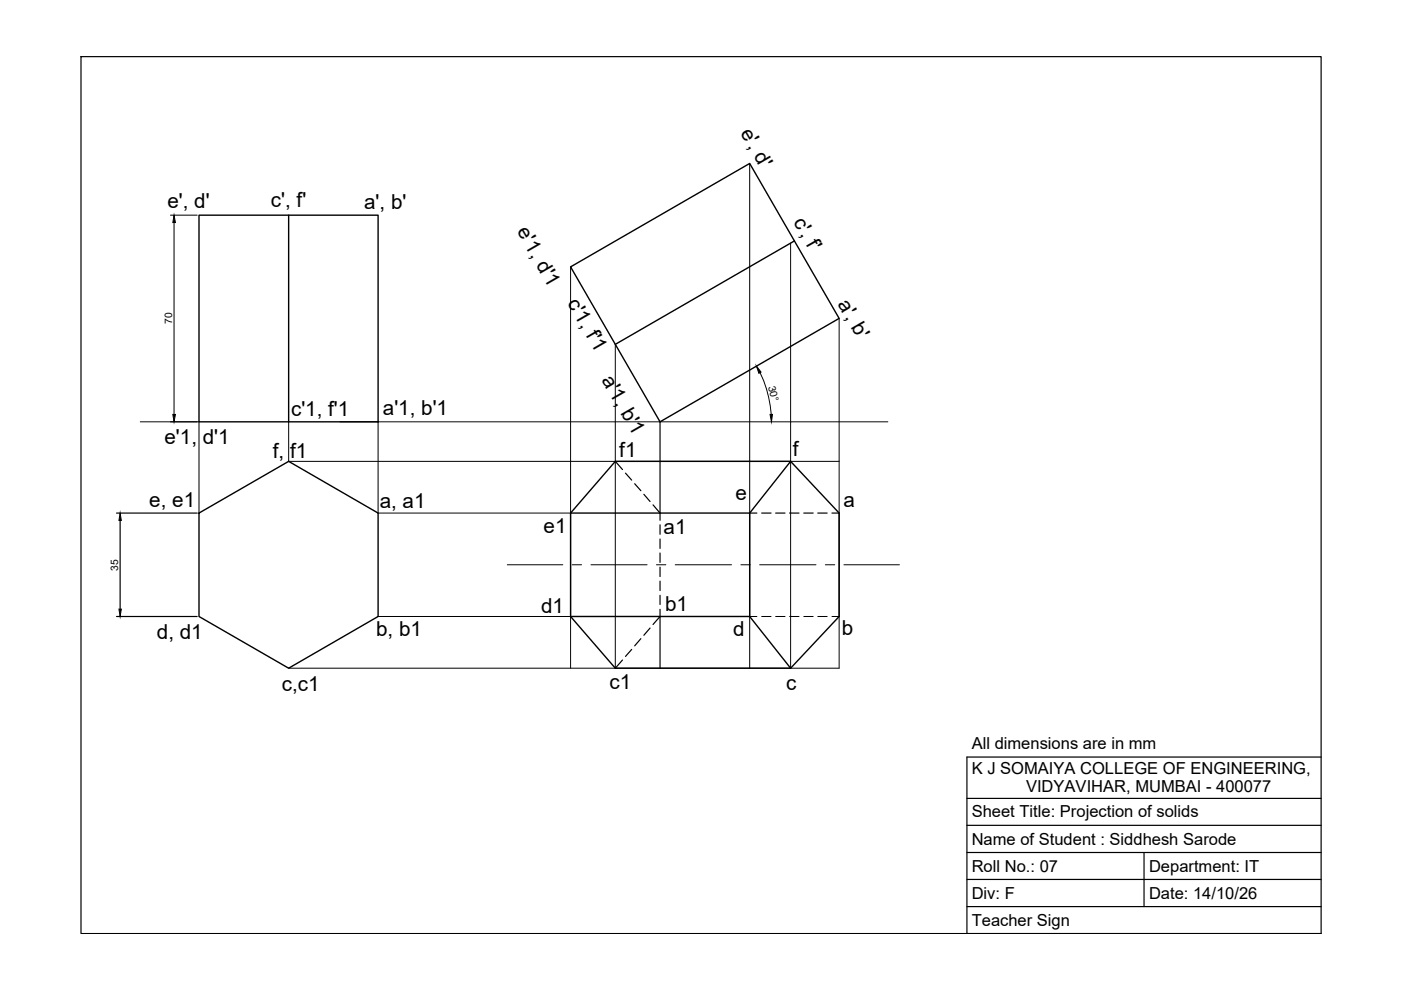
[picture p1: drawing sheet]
<svg xmlns="http://www.w3.org/2000/svg" width="297mm" height="210mm" viewBox="0 0 297 210" stroke-linecap="round" stroke-linejoin="round" font-family="sans-serif">
<!-- layer: 0 -->
<g fill="none" stroke="#000" stroke-width=".25">
<path d="M17.2 12h262.9v185.9h-262.9zM130.5 97.8l1.5 1.8M139.9 89.4v19.4M24.7 108.8h17.1M25.5 110.3v18.8M132.6 100.3l1.3 1.5M134.6 102.6l1.3 1.4M136.5 104.8l1.3 1.5M138.5 107l1.4 1.8v1.5M139.9 111.3v2M139.9 114.3v2M139.9 117.2v2"/>
<path d="M158.9 108.8h1.6M161.5 108.8h2M164.5 108.8h1.9M167.4 108.8h2M170.4 108.8h2M173.4 108.8h2M176.4 108.8h1.5M24.7 130.7h17.1M132 139.9l-1.5 1.8M133.9 137.7l-1.3 1.5M135.9 135.4l-1.3 1.5M137.8 133.2l-1.3 1.5"/>
<path d="M139.9 129.2v1.5l-1.4 1.7M139.9 120.3v1.9M139.9 123.2v2M139.9 126.2v2M139.9 130.7v11M205 169.3h75.1M205 175h75.1M280.1 160.5h-75.1v37.4h75.1M205 180.7h75.1M205 186.5h75.1M205 192.2h75.1M242.6 180.7v11.5"/>
</g>
<g fill="none" stroke="#000" stroke-width=".21">
<path d="M158.9 34.7v107M36.1 45.6h5.7M36.9 47.2v40.7M121 56.6v85.1M167.6 51.5v90.2M130.5 73v68.7M161.1 79a24.1 24.1 0 0 1 2.4 8.9M177.9 67.5v74.2h-116.7M29.7 89.4h12.5v19.4M61.2 89.4v8.4h116.7M72.1 89.4h116.1M80.2 89.4v19.4h40.8"/>
<path d="M107.6 119.7h11.7M121.3 119.7h2M125.3 119.7h11.9M139.2 119.7h2M143.2 119.7h11.9M157.1 119.7h2M161.1 119.7h11.9M175 119.7h2M178.9 119.7h11.8M80.2 130.7h80.3M161.5 130.7h2M164.5 130.7h1.9"/>
<path d="M167.4 130.7h2M170.4 130.7h2M173.4 130.7h2M176.4 130.7h1.5"/>
</g>
<path d="M42.2 45.6h38v43.8h-38zM61.2 45.6v43.8M121 56.6l37.9-21.9 19 32.8-38 21.9zM168.4 51.1l-37.9 21.9M167.6 97.8l-8.7 11v21.9l8.7 11 10.3-11v-21.9l-10.3-11h-37.1l-9.5 11M42.2 108.8l19-11 19 11v21.9l-19 11-19-11zM121 108.8v21.9l9.5 11h37.1M121 108.8h37.9M121 130.7h37.9" fill="none" stroke="#000" stroke-width=".3"/>
<path d="M36.9 45.6l.3 1.6h-.6zM160.4 77.6l1 1.3-.5 .2zM36.6 87.9h.6l-.3 1.5zM163.3 87.9h.5l-.2 1.5zM25.5 108.8l.2 1.5h-.5zM25.2 129.1h.5l-.2 1.6z" fill="#000" stroke="#000" stroke-width=".21"/>
<g font-size="4.4">
<text x="156.9" y="28.1" transform="rotate(60 156.9 28.1)">e', d'</text>
<text x="35.5" y="44.1">e', d'</text>
<text x="57.4" y="43.8">c', f'</text>
<text x="77.2" y="44.4">a', b'</text>
<text x="168.1" y="47" transform="rotate(60 168.1 47)">c', f'</text>
<text x="109.5" y="49.1" transform="rotate(60 109.5 49.1)">e'1, d'1</text>
<text x="120.2" y="64.2" transform="rotate(60 120.2 64.2)">c'1, f'1</text>
<text x="177.5" y="64.4" transform="rotate(60 177.5 64.4)">a', b'</text>
<text x="127.5" y="80.5" transform="rotate(60 127.5 80.5)">a'1, b'1</text>
<text x="61.7" y="88.3">c'1, f'1</text>
<text x="81.2" y="88">a'1, b'1</text>
<text x="34.9" y="94.1">e'1, d'1</text>
<text x="57.9" y="97.1">f, f1</text>
<text x="131.3" y="96.9">f1</text>
<text x="168.1" y="96.7">f</text>
<text x="31.7" y="107.6">e, e1</text>
<text x="80.5" y="107.8">a, a1</text>
<text x="155.9" y="106.1">e</text>
<text x="178.8" y="107.5">a</text>
<text x="115.3" y="113">e1</text>
<text x="140.7" y="113.3">a1</text>
<text x="114.7" y="130">d1</text>
<text x="141" y="129.6">b1</text>
<text x="33.3" y="135.5">d, d1</text>
<text x="79.7" y="134.9">b, b1</text>
<text x="155.5" y="134.8">d</text>
<text x="178.5" y="134.6">b</text>
<text x="59.8" y="146.4">c,c1</text>
<text x="129.2" y="146">c1</text>
<text x="166.7" y="146.3">c</text>
</g>
<g font-size="3.5">
<text x="206" y="158.8">All dimensions are in mm</text>
<text x="206" y="164.2">K J SOMAIYA COLLEGE OF ENGINEERING,</text>
<text x="217.5" y="167.9">VIDYAVIHAR, MUMBAI - 400077</text>
<text x="206" y="173.3">Sheet Title: Projection of solids</text>
<text x="206" y="179.1">Name of Student : Siddhesh Sarode</text>
<text x="206" y="184.8">Roll No.: 07</text>
<text x="243.6" y="184.8">Department: IT</text>
<text x="206" y="190.5">Div: F</text>
<text x="243.6" y="190.5">Date: 14/10/26</text>
<text x="206" y="196.3">Teacher Sign</text>
</g>
<g font-size="2.2">
<text x="36.5" y="68.7" transform="rotate(-90 36.5 68.7)">70</text>
<text x="162.8" y="82" transform="rotate(76 162.8 82)">30°</text>
<text x="25" y="121" transform="rotate(-90 25 121)">35</text>
</g>
</svg>
